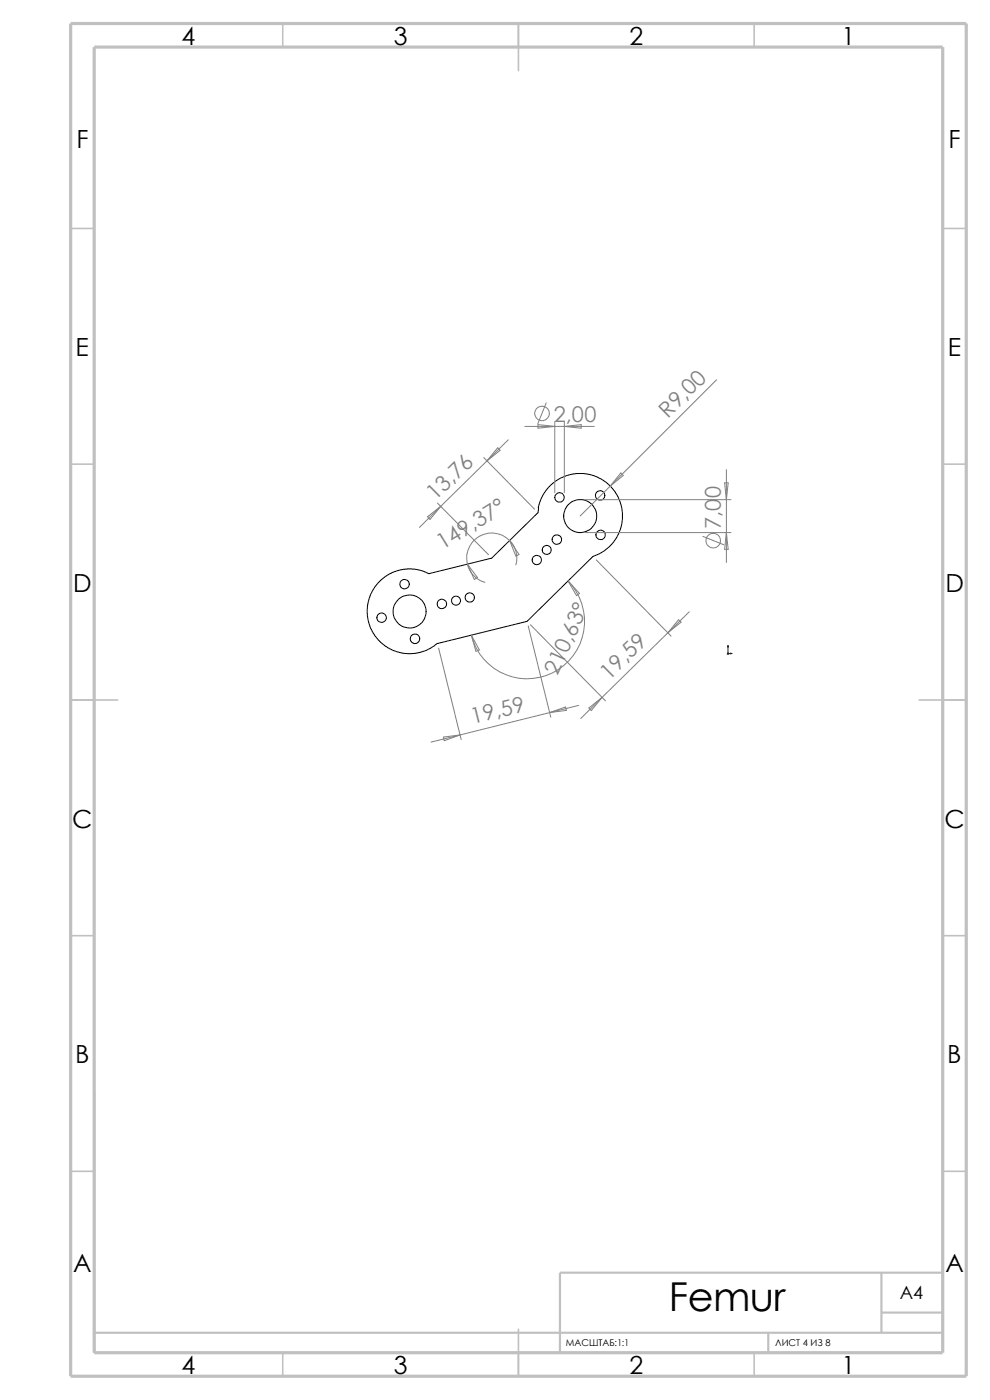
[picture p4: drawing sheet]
<svg xmlns="http://www.w3.org/2000/svg" width="210mm" height="297mm" viewBox="0 0 210 297" stroke-linecap="round" stroke-linejoin="round" font-family="sans-serif">
<g fill="none" stroke="#c0c0c0" stroke-width=".34">
<path d="M60 5v5M110 5v10M160 5v5M15 48.5h5M200 48.5h5M15 98.5h5M200 98.5h5M15 148.5h10M195 148.5h10M15 198.5h5M200 198.5h5M15 248.5h5"/>
<path d="M200 248.5h5M60 287v5M110 282v10M160 287v5"/>
</g>
<path d="M20 231.7v55.3M187 278.5h13M187 270v12.7M200 270h-81.2v17M20 282.7h180M163 282.7v4.3" fill="none" stroke="#c0c0c0" stroke-width=".47"/>
<path d="M15 5h190v287h-190zM20 10h180v277h-180z" fill="none" stroke="#c0c0c0" stroke-width=".68" stroke-linecap="butt"/>
<g fill="none" stroke="#000" stroke-width=".21">
<path d="M114.2 107.7l.3-1.1 1-2.1 .8-1 1.7-1.6 1.1-.6 1.9-.6 1.3-.2h2.2l1.4 .4 2.1 1 1 .8 1.6 1.7 .5 1.1 .7 1.9 .2 1.3v2.2l-.8 2.4-1.4 2.1-1.7 1.6-2.3 1.1-14 13.7-19 4.7M114.3 107.8l-.2 1-9.8 9.6-13.3 3.3-1.4-.6-1.4-.3-1.8-.1-1.5 .2-1.7 .6-1.4 .8-1.3 1-1 1.3-.8 1.4-.5 1.4-.3 1.8v1.5l.4 1.6 .7 1.7 .9 1.4 1 1 .9 .7 1.4 .8 1.7 .6 1.5 .2 1.8-.1 1.9-.5 1.4-.7 1.3-.9"/>
<circle cx="113.9" cy="118.8" r=".98"/>
<circle cx="116" cy="116.6" r=".96"/>
<circle cx="118.1" cy="114.5" r=".99"/>
<circle cx="118.7" cy="105.5" r="1.01"/>
<circle cx="123.1" cy="109.5" r="3.5"/>
<circle cx="127.3" cy="105.1" r=".99"/>
<circle cx="127.4" cy="113.5" r="1.01"/>
<circle cx="81" cy="131" r=".98"/>
<circle cx="85.8" cy="123.9" r="1"/>
<circle cx="86.9" cy="129.7" r="3.5"/>
<circle cx="88" cy="135.5" r="1.01"/>
<circle cx="93.7" cy="128.1" r="1"/>
<circle cx="96.7" cy="127.4" r=".96"/>
<circle cx="99.7" cy="126.8" r=".97"/>
</g>
<g fill="#00f" stroke="#00f" stroke-width=".21">
<path d="M154.9 138.6h.4l-.4 .1z"/>
<path d="M154.4 136.9l.1 .4h-.2z"/>
</g>
<path d="M154.3 138.6h1M154.3 138.5l.3 .3M154.4 136.9v1.9M154.6 138.5l-.3 .3" fill="none" stroke="#00f" stroke-width=".21"/>
<g fill="none" stroke="#808080" stroke-width=".21">
<path d="M102.6 97.1l10.8 10.9M103.3 97.8l-9.8 9.6M105.6 95l.5 .5-2.8 2.3zM107.8 93.3l-4.5 4.5M111.3 90.5h14.8M114.1 90.1l3.6 .4-3.6 .3zM115.9 85.5l-1.8 4.4M117.7 89.5v15M119.7 89.5v15M119.7 90.5l3.6-.4v.7zM152 80.6l-22.5 22.5M154.1 99.7v19.6"/>
<path d="M90.7 109.6l2.8-2.2-2.3 2.8zM92.8 106.7l10.8 11M93.5 107.4l-4.5 4.5M99.1 119.7l2.2 2.9-.7 .3zM99.1 119.7a5.3 5.3 0 0 0 3.8 3.8M108.1 114.7l2 2.9-.7 .4zM108.1 114.7a5.3 5.3 0 0 0-6.4-.9 5.3 5.3 0 0 0-2.6 5.9M108.1 114.7a5.3 5.3 0 0 1 1.3 5.1M124.1 106h31M124.1 113h31M126.5 118.8l15.9 16.2M129.5 103.1l-6.4 6.4"/>
<path d="M131.7 100.3l.5 .6-2.7 2.2zM149.1 113.8l4.4 1.8M153.7 102.4h.8l-.4 3.6zM154.1 113l.4 3.5h-.8zM93 137.5l4.8 19.4M100 134.7l1.7 3.2-.7 .3zM112.1 132.8l4.7 19.3M112.5 132.5l15.9 16.2M120.5 123.3l2.4 2.6-.6 .5zM120.5 123.3a12.2 12.2 0 0 1-2.7 19.2 12.2 12.2 0 0 1-17.8-7.8M143.9 131.5l.6 .5-2.8 2.2zM146.2 129.8l-18.5 18.2"/>
<path d="M94.1 156.4l3.5-.5-3.4 1.2zM97.6 155.9l-6.2 1.5M116.6 151.2l-19 4.7M116.6 151.2l3.4-1.2 .1 .7zM122.8 149.6l-6.2 1.6M124.9 150.2l2.8-2.2-2.3 2.7zM127.7 148l-4.5 4.4"/>
<circle cx="115" cy="87.7" r="1.56"/>
<circle cx="151.3" cy="114.7" r="1.57"/>
</g>
<text font-size="8.5" x="141.9" y="278">Femur</text>
<g font-size="5.3">
<text x="38.5" y="9.6">4</text>
<text x="83.5" y="9.6">3</text>
<text x="133.5" y="9.6">2</text>
<text x="178.5" y="9.6">1</text>
<text x="16.2" y="31.3">F</text>
<text x="201.2" y="31.3">F</text>
<text x="16" y="75.6">E</text>
<text x="201.1" y="75.6">E</text>
<text x="15.5" y="125.6">D</text>
<text x="200.6" y="125.6">D</text>
<text x="15.3" y="175.6">C</text>
<text x="200.3" y="175.6">C</text>
<text x="16" y="225.6">B</text>
<text x="201" y="225.6">B</text>
<text x="15.5" y="269.8">A</text>
<text x="200.5" y="269.8">A</text>
<text x="38.5" y="291.6">4</text>
<text x="83.5" y="291.6">3</text>
<text x="133.5" y="291.6">2</text>
<text x="178.5" y="291.6">1</text>
</g>
<g font-size="4.6" fill="#808080">
<text x="117.5" y="89.5">2,00</text>
<text x="141.6" y="88.8" transform="rotate(-44 141.6 88.8)">R9,0</text>
<text x="92.4" y="106.4" transform="rotate(-44 92.4 106.4)">13,76</text>
<text x="152.9" y="112.2" transform="rotate(-90 152.9 112.2)">7,00</text>
<text x="93.9" y="116.7" transform="rotate(-32 93.9 116.7)">149,37°</text>
<text x="118.3" y="143.5" transform="rotate(-66 118.3 143.5)">210,63°</text>
<text x="129.2" y="144.4" transform="rotate(-44 129.2 144.4)">19,59</text>
<text x="100.3" y="153.7" transform="rotate(-14 100.3 153.7)">19,59</text>
</g>
<text font-size="3.9" x="190.9" y="275.5">A4</text>
<g font-size="2">
<text x="120.1" y="285.6">МАСШТАБ:1:1</text>
<text x="164.5" y="285.6">ЛИСТ 4 ИЗ 8</text>
</g>
</svg>
